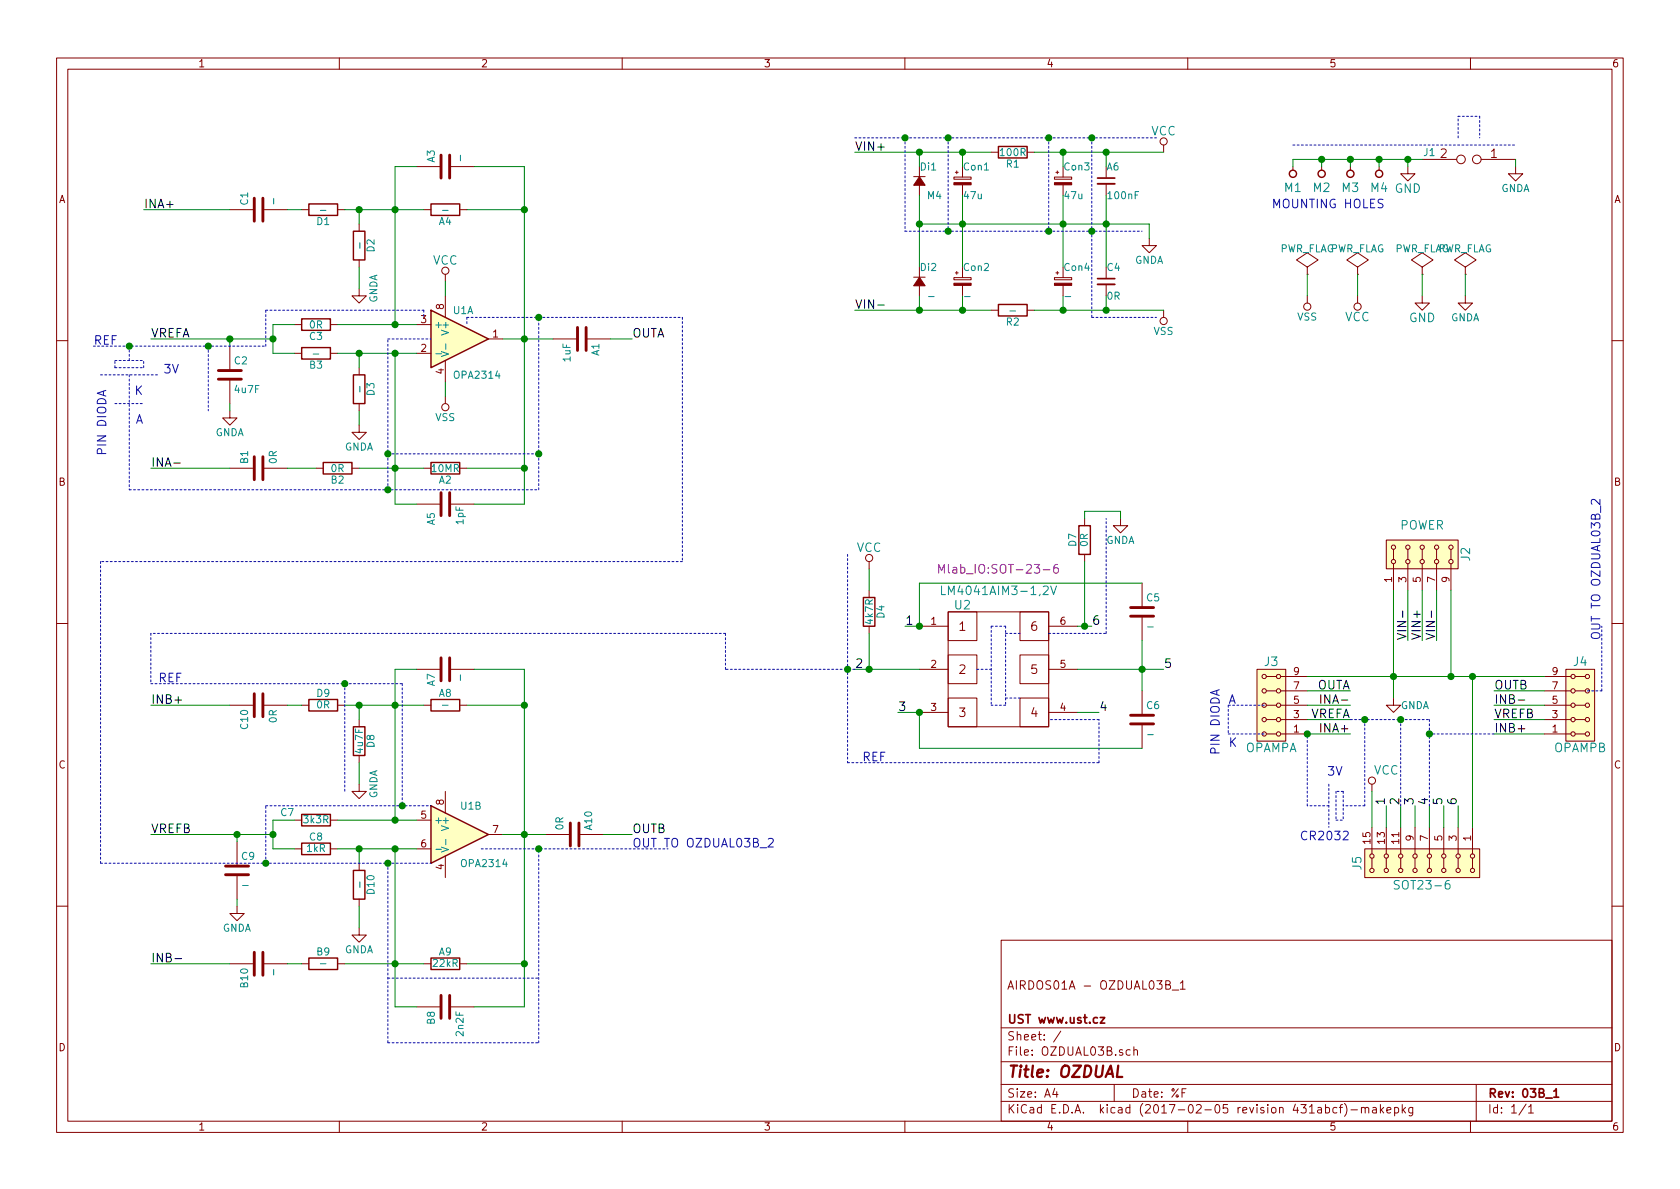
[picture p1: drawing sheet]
EESchema Schematic File Version 2
LIBS:OZDUAL03B-cache
EELAYER 26 0
EELAYER END
$Descr A4 11693 8268
encoding utf-8
Sheet 1 1
Title "OZDUAL"
Date "%F"
Rev "03B_1"
Comp "UST www.ust.cz"
Comment1 ""
Comment2 "AIRDOS01A - OZDUAL03B_1"
Comment3 ""
Comment4 ""
$EndDescr
$Comp
L HOLE M1
U 1 1
P 9000 1200
F 0 "M1" V 8900 1200 60  0000 C CNN
F 1 "HOLE" H 9000 1100 60  0001 C CNN
F 2 "Mlab_Mechanical:MountingHole_3mm" H 9000 1200 60  0001 C CNN
F 3 "" H 9000 1200 60  0000 C CNN
	1    9000 1200
	0    -1   -1   0   
$EndComp
$Comp
L HOLE M2
U 1 1
P 9200 1200
F 0 "M2" V 9100 1200 60  0000 C CNN
F 1 "HOLE" H 9200 1100 60  0001 C CNN
F 2 "Mlab_Mechanical:MountingHole_3mm" H 9200 1200 60  0001 C CNN
F 3 "" H 9200 1200 60  0000 C CNN
	1    9200 1200
	0    -1   -1   0   
$EndComp
$Comp
L HOLE M3
U 1 1
P 9400 1200
F 0 "M3" V 9300 1200 60  0000 C CNN
F 1 "HOLE" H 9400 1100 60  0001 C CNN
F 2 "Mlab_Mechanical:MountingHole_3mm" H 9400 1200 60  0001 C CNN
F 3 "" H 9400 1200 60  0000 C CNN
	1    9400 1200
	0    -1   -1   0   
$EndComp
$Comp
L HOLE M4
U 1 1
P 9600 1200
F 0 "M4" V 9500 1200 60  0000 C CNN
F 1 "HOLE" H 9600 1100 60  0001 C CNN
F 2 "Mlab_Mechanical:MountingHole_3mm" H 9600 1200 60  0001 C CNN
F 3 "" H 9600 1200 60  0000 C CNN
	1    9600 1200
	0    -1   -1   0   
$EndComp
$Comp
L GND #PWR01
U 1 1
P 9800 1150
F 0 "#PWR01" H 9800 900 60  0001 C CNN
F 1 "GND" H 9800 1000 60  0000 C CNN
F 2 "" H 9800 1150 60  0000 C CNN
F 3 "" H 9800 1150 60  0000 C CNN
	1    9800 1150
	1    0    0    -1  
$EndComp
Text Notes 8850 1450 0    60   ~ 0
MOUNTING HOLES
$Comp
L LM358 U1
U 1 1
P 3200 2350
F 0 "U1" H 3150 2550 50  0000 L CNN
F 1 "OPA2314" H 3150 2100 50  0000 L CNN
F 2 "Mlab_IO:SO-8" H 3200 2350 50  0001 C CNN
F 3 "" H 3200 2350 50  0000 C CNN
	1    3200 2350
	1    0    0    -1  
$EndComp
$Comp
L R A2
U 1 1
P 3100 3250
F 0 "A2" V 3180 3250 50  0000 C CNN
F 1 "10MR" V 3100 3250 50  0000 C CNN
F 2 "Mlab_R:SMD-0805-hand-soldering" V 3030 3250 50  0001 C CNN
F 3 "" H 3100 3250 50  0000 C CNN
	1    3100 3250
	0    1    1    0   
$EndComp
$Comp
L R A4
U 1 1
P 3100 1450
F 0 "A4" V 3180 1450 50  0000 C CNN
F 1 "-" V 3100 1450 50  0000 C CNN
F 2 "Mlab_R:SMD-0805-hand-soldering" V 3030 1450 50  0001 C CNN
F 3 "" H 3100 1450 50  0000 C CNN
	1    3100 1450
	0    1    1    0   
$EndComp
$Comp
L C-RESCUE-OZDUAL03A A1
U 1 1
P 4050 2350
F 0 "A1" H 4075 2450 50  0000 L CNN
F 1 "1uF" H 4075 2250 50  0000 L CNN
F 2 "Mlab_R:SMD-0805-hand-soldering" H 4088 2200 50  0001 C CNN
F 3 "" H 4050 2350 50  0000 C CNN
	1    4050 2350
	0    1    1    0   
$EndComp
$Comp
L R D2
U 1 1
P 2500 1700
F 0 "D2" V 2580 1700 50  0000 C CNN
F 1 "-" V 2500 1700 50  0000 C CNN
F 2 "Mlab_R:SMD-0805-hand-soldering" V 2430 1700 50  0001 C CNN
F 3 "" H 2500 1700 50  0000 C CNN
	1    2500 1700
	1    0    0    -1  
$EndComp
$Comp
L R D1
U 1 1
P 2250 1450
F 0 "D1" V 2330 1450 50  0000 C CNN
F 1 "-" V 2250 1450 50  0000 C CNN
F 2 "Mlab_R:SMD-0805-hand-soldering" V 2180 1450 50  0001 C CNN
F 3 "" H 2250 1450 50  0000 C CNN
	1    2250 1450
	0    1    1    0   
$EndComp
$Comp
L R D3
U 1 1
P 2500 2700
F 0 "D3" V 2580 2700 50  0000 C CNN
F 1 "-" V 2500 2700 50  0000 C CNN
F 2 "Mlab_R:SMD-0805-hand-soldering" V 2430 2700 50  0001 C CNN
F 3 "" H 2500 2700 50  0000 C CNN
	1    2500 2700
	1    0    0    -1  
$EndComp
$Comp
L R B2
U 1 1
P 2350 3250
F 0 "B2" V 2430 3250 50  0000 C CNN
F 1 "0R" V 2350 3250 50  0000 C CNN
F 2 "Mlab_R:SMD-0805-hand-soldering" V 2280 3250 50  0001 C CNN
F 3 "" H 2350 3250 50  0000 C CNN
	1    2350 3250
	0    1    1    0   
$EndComp
$Comp
L C-RESCUE-OZDUAL03A A5
U 1 1
P 3100 3500
F 0 "A5" H 2950 3600 50  0000 L CNN
F 1 "1pF" H 2950 3400 50  0000 L CNN
F 2 "Mlab_R:SMD-0805-hand-soldering" H 3138 3350 50  0001 C CNN
F 3 "" H 3100 3500 50  0000 C CNN
	1    3100 3500
	0    -1   -1   0   
$EndComp
$Comp
L C-RESCUE-OZDUAL03A B1
U 1 1
P 1800 3250
F 0 "B1" H 1825 3350 50  0000 L CNN
F 1 "0R" H 1825 3150 50  0000 L CNN
F 2 "Mlab_R:SMD-0805-hand-soldering" H 1838 3100 50  0001 C CNN
F 3 "" H 1800 3250 50  0000 C CNN
	1    1800 3250
	0    -1   -1   0   
$EndComp
Text Label 1050 2350 0    60   ~ 0
VREFA
Text Label 1000 1450 0    60   ~ 0
INA+
Text Label 1050 3250 0    60   ~ 0
INA-
Text Label 4400 2350 0    60   ~ 0
OUTA
$Comp
L VCC #PWR02
U 1 1
P 3100 1950
F 0 "#PWR02" H 3100 1800 60  0001 C CNN
F 1 "VCC" H 3100 2100 60  0000 C CNN
F 2 "" H 3100 1950 60  0000 C CNN
F 3 "" H 3100 1950 60  0000 C CNN
	1    3100 1950
	1    0    0    -1  
$EndComp
$Comp
L C-RESCUE-OZDUAL03A C1
U 1 1
P 1800 1450
F 0 "C1" H 1825 1550 50  0000 L CNN
F 1 "-" H 1825 1350 50  0000 L CNN
F 2 "Mlab_R:SMD-0805-hand-soldering" H 1838 1300 50  0001 C CNN
F 3 "" H 1800 1450 50  0000 C CNN
	1    1800 1450
	0    -1   -1   0   
$EndComp
$Comp
L C-RESCUE-OZDUAL03A A3
U 1 1
P 3100 1150
F 0 "A3" H 3125 1250 50  0000 L CNN
F 1 "-" H 3125 1050 50  0000 L CNN
F 2 "Mlab_R:SMD-0805-hand-soldering" H 3138 1000 50  0001 C CNN
F 3 "" H 3100 1150 50  0000 C CNN
	1    3100 1150
	0    -1   -1   0   
$EndComp
$Comp
L R A8
U 1 1
P 3100 4900
F 0 "A8" V 3180 4900 50  0000 C CNN
F 1 "-" V 3100 4900 50  0000 C CNN
F 2 "Mlab_R:SMD-0805-hand-soldering" V 3030 4900 50  0001 C CNN
F 3 "" H 3100 4900 50  0000 C CNN
	1    3100 4900
	0    1    -1   0   
$EndComp
$Comp
L R A9
U 1 1
P 3100 6700
F 0 "A9" V 3180 6700 50  0000 C CNN
F 1 "22kR" V 3100 6700 50  0000 C CNN
F 2 "Mlab_R:SMD-0805-hand-soldering" V 3030 6700 50  0001 C CNN
F 3 "" H 3100 6700 50  0000 C CNN
	1    3100 6700
	0    1    -1   0   
$EndComp
$Comp
L C-RESCUE-OZDUAL03A A10
U 1 1
P 4000 5800
F 0 "A10" H 4025 5900 50  0000 L CNN
F 1 "0R" H 4025 5700 50  0000 L CNN
F 2 "Mlab_R:SMD-0805-hand-soldering" H 4038 5650 50  0001 C CNN
F 3 "" H 4000 5800 50  0000 C CNN
	1    4000 5800
	0    1    -1   0   
$EndComp
$Comp
L R D10
U 1 1
P 2500 6150
F 0 "D10" V 2580 6150 50  0000 C CNN
F 1 "-" V 2500 6150 50  0000 C CNN
F 2 "Mlab_R:SMD-0805-hand-soldering" V 2430 6150 50  0001 C CNN
F 3 "" H 2500 6150 50  0000 C CNN
	1    2500 6150
	1    0    0    1   
$EndComp
$Comp
L R B9
U 1 1
P 2250 6700
F 0 "B9" V 2330 6700 50  0000 C CNN
F 1 "-" V 2250 6700 50  0000 C CNN
F 2 "Mlab_R:SMD-0805-hand-soldering" V 2180 6700 50  0001 C CNN
F 3 "" H 2250 6700 50  0000 C CNN
	1    2250 6700
	0    1    -1   0   
$EndComp
$Comp
L R D8
U 1 1
P 2500 5150
F 0 "D8" V 2580 5150 50  0000 C CNN
F 1 "4u7F" V 2500 5150 50  0000 C CNN
F 2 "Mlab_R:SMD-0805-hand-soldering" V 2430 5150 50  0001 C CNN
F 3 "" H 2500 5150 50  0000 C CNN
	1    2500 5150
	1    0    0    1   
$EndComp
$Comp
L R D9
U 1 1
P 2250 4900
F 0 "D9" V 2330 4900 50  0000 C CNN
F 1 "0R" V 2250 4900 50  0000 C CNN
F 2 "Mlab_R:SMD-0805-hand-soldering" V 2180 4900 50  0001 C CNN
F 3 "" H 2250 4900 50  0000 C CNN
	1    2250 4900
	0    1    -1   0   
$EndComp
$Comp
L C-RESCUE-OZDUAL03A A7
U 1 1
P 3100 4650
F 0 "A7" H 3125 4750 50  0000 L CNN
F 1 "-" H 3125 4550 50  0000 L CNN
F 2 "Mlab_R:SMD-0805-hand-soldering" H 3138 4500 50  0001 C CNN
F 3 "" H 3100 4650 50  0000 C CNN
	1    3100 4650
	0    -1   1    0   
$EndComp
$Comp
L C-RESCUE-OZDUAL03A C10
U 1 1
P 1800 4900
F 0 "C10" H 1825 5000 50  0000 L CNN
F 1 "0R" H 1825 4800 50  0000 L CNN
F 2 "Mlab_R:SMD-0805-hand-soldering" H 1838 4750 50  0001 C CNN
F 3 "" H 1800 4900 50  0000 C CNN
	1    1800 4900
	0    -1   1    0   
$EndComp
Text Label 1050 5800 0    60   ~ 0
VREFB
Text Label 1050 6700 0    60   ~ 0
INB-
Text Label 1050 4900 0    60   ~ 0
INB+
Text Label 4400 5800 0    60   ~ 0
OUTB
$Comp
L C-RESCUE-OZDUAL03A B10
U 1 1
P 1800 6700
F 0 "B10" H 1825 6800 50  0000 L CNN
F 1 "-" H 1825 6600 50  0000 L CNN
F 2 "Mlab_R:SMD-0805-hand-soldering" H 1838 6550 50  0001 C CNN
F 3 "" H 1800 6700 50  0000 C CNN
	1    1800 6700
	0    -1   1    0   
$EndComp
$Comp
L C-RESCUE-OZDUAL03A B8
U 1 1
P 3100 7000
F 0 "B8" H 3125 7100 50  0000 L CNN
F 1 "2n2F" H 3125 6900 50  0000 L CNN
F 2 "Mlab_R:SMD-0805-hand-soldering" H 3138 6850 50  0001 C CNN
F 3 "" H 3100 7000 50  0000 C CNN
	1    3100 7000
	0    -1   1    0   
$EndComp
$Comp
L LM358 U1
U 2 1
P 3200 5800
F 0 "U1" H 3200 6000 50  0000 L CNN
F 1 "OPA2314" H 3200 5600 50  0000 L CNN
F 2 "Mlab_IO:SO-8" H 3200 5800 50  0001 C CNN
F 3 "" H 3200 5800 50  0000 C CNN
	2    3200 5800
	1    0    0    -1  
$EndComp
$Comp
L R C8
U 1 1
P 2200 5900
F 0 "C8" V 2280 5900 50  0000 C CNN
F 1 "1kR" V 2200 5900 50  0000 C CNN
F 2 "Mlab_R:SMD-0805-hand-soldering" V 2130 5900 50  0001 C CNN
F 3 "" H 2200 5900 50  0000 C CNN
	1    2200 5900
	0    1    -1   0   
$EndComp
$Comp
L R C7
U 1 1
P 2200 5700
F 0 "C7" V 2250 5500 50  0000 C CNN
F 1 "3k3R" V 2200 5700 50  0000 C CNN
F 2 "Mlab_R:SMD-0805-hand-soldering" V 2130 5700 50  0001 C CNN
F 3 "" H 2200 5700 50  0000 C CNN
	1    2200 5700
	0    1    -1   0   
$EndComp
$Comp
L R C3
U 1 1
P 2200 2250
F 0 "C3" V 2280 2250 50  0000 C CNN
F 1 "0R" V 2200 2250 50  0000 C CNN
F 2 "Mlab_R:SMD-0805-hand-soldering" V 2130 2250 50  0001 C CNN
F 3 "" H 2200 2250 50  0000 C CNN
	1    2200 2250
	0    1    1    0   
$EndComp
$Comp
L R B3
U 1 1
P 2200 2450
F 0 "B3" V 2280 2450 50  0000 C CNN
F 1 "-" V 2200 2450 50  0000 C CNN
F 2 "Mlab_R:SMD-0805-hand-soldering" V 2130 2450 50  0001 C CNN
F 3 "" H 2200 2450 50  0000 C CNN
	1    2200 2450
	0    1    1    0   
$EndComp
$Comp
L D_Small Di1
U 1 1
P 6400 1250
F 0 "Di1" V 6300 1250 50  0000 R CNN
F 1 "M4" V 6500 1200 50  0000 R CNN
F 2 "Mlab_D:Diode-SMA_Standard" V 6400 1250 60  0001 C CNN
F 3 "" V 6400 1250 60  0000 C CNN
	1    6400 1250
	0    -1   1    0   
$EndComp
$Comp
L CP_Small Con1
U 1 1
P 6700 1250
F 0 "Con1" H 6700 1350 50  0000 L CNN
F 1 "47u" H 6700 1150 50  0000 L CNN
F 2 "sot23-6:TantalC_SizeC_Reflow" H 6700 1250 60  0001 C CNN
F 3 "" H 6700 1250 60  0000 C CNN
	1    6700 1250
	1    0    0    -1  
$EndComp
$Comp
L R R1
U 1 1
P 7050 1050
F 0 "R1" V 7130 1050 50  0000 C CNN
F 1 "100R" V 7050 1050 50  0000 C CNN
F 2 "Mlab_R:SMD-0805-hand-soldering" V 6980 1050 50  0001 C CNN
F 3 "" H 7050 1050 50  0000 C CNN
	1    7050 1050
	0    1    1    0   
$EndComp
$Comp
L CP_Small Con3
U 1 1
P 7400 1250
F 0 "Con3" H 7400 1350 50  0000 L CNN
F 1 "47u" H 7400 1150 50  0000 L CNN
F 2 "sot23-6:TantalC_SizeC_Reflow" H 7400 1250 60  0001 C CNN
F 3 "" H 7400 1250 60  0000 C CNN
	1    7400 1250
	1    0    0    -1  
$EndComp
$Comp
L C_Small A6
U 1 1
P 7700 1250
F 0 "A6" H 7700 1350 50  0000 L CNN
F 1 "100nF" H 7700 1150 50  0000 L CNN
F 2 "Mlab_R:SMD-0805-hand-soldering" H 7700 1250 60  0001 C CNN
F 3 "" H 7700 1250 60  0000 C CNN
	1    7700 1250
	1    0    0    -1  
$EndComp
$Comp
L D_Small Di2
U 1 1
P 6400 1950
F 0 "Di2" V 6300 1950 50  0000 R CNN
F 1 "-" V 6500 1900 50  0000 R CNN
F 2 "Mlab_D:Diode-SMA_Standard" V 6400 1950 60  0001 C CNN
F 3 "" V 6400 1950 60  0000 C CNN
	1    6400 1950
	0    -1   1    0   
$EndComp
$Comp
L CP_Small Con2
U 1 1
P 6700 1950
F 0 "Con2" H 6700 2050 50  0000 L CNN
F 1 "-" H 6700 1850 50  0000 L CNN
F 2 "sot23-6:TantalC_SizeC_Reflow" H 6700 1950 60  0001 C CNN
F 3 "" H 6700 1950 60  0000 C CNN
	1    6700 1950
	1    0    0    -1  
$EndComp
$Comp
L R R2
U 1 1
P 7050 2150
F 0 "R2" V 7130 2150 50  0000 C CNN
F 1 "-" V 7050 2150 50  0000 C CNN
F 2 "Mlab_R:SMD-0805-hand-soldering" V 6980 2150 50  0001 C CNN
F 3 "" H 7050 2150 50  0000 C CNN
	1    7050 2150
	0    1    1    0   
$EndComp
$Comp
L CP_Small Con4
U 1 1
P 7400 1950
F 0 "Con4" H 7400 2050 50  0000 L CNN
F 1 "-" H 7400 1850 50  0000 L CNN
F 2 "sot23-6:TantalC_SizeC_Reflow" H 7400 1950 60  0001 C CNN
F 3 "" H 7400 1950 60  0000 C CNN
	1    7400 1950
	1    0    0    -1  
$EndComp
$Comp
L C_Small C4
U 1 1
P 7700 1950
F 0 "C4" H 7700 2050 50  0000 L CNN
F 1 "0R" H 7700 1850 50  0000 L CNN
F 2 "Mlab_R:SMD-0805-hand-soldering" H 7700 1950 60  0001 C CNN
F 3 "" H 7700 1950 60  0000 C CNN
	1    7700 1950
	1    0    0    -1  
$EndComp
Text Label 5950 1050 0    60   ~ 0
VIN+
Text Label 5950 2150 0    60   ~ 0
VIN-
$Comp
L GNDA #PWR03
U 1 1
P 8000 1650
F 0 "#PWR03" H 8000 1400 50  0001 C CNN
F 1 "GNDA" H 8000 1500 50  0000 C CNN
F 2 "" H 8000 1650 50  0000 C CNN
F 3 "" H 8000 1650 50  0000 C CNN
	1    8000 1650
	1    0    0    -1  
$EndComp
$Comp
L GNDA #PWR04
U 1 1
P 2500 2000
F 0 "#PWR04" H 2500 1750 50  0001 C CNN
F 1 "GNDA" V 2600 2000 50  0000 C CNN
F 2 "" H 2500 2000 50  0000 C CNN
F 3 "" H 2500 2000 50  0000 C CNN
	1    2500 2000
	1    0    0    -1  
$EndComp
$Comp
L GNDA #PWR05
U 1 1
P 2500 2950
F 0 "#PWR05" H 2500 2700 50  0001 C CNN
F 1 "GNDA" H 2500 2800 50  0000 C CNN
F 2 "" H 2500 2950 50  0000 C CNN
F 3 "" H 2500 2950 50  0000 C CNN
	1    2500 2950
	1    0    0    -1  
$EndComp
$Comp
L GNDA #PWR06
U 1 1
P 2500 5450
F 0 "#PWR06" H 2500 5200 50  0001 C CNN
F 1 "GNDA" V 2600 5450 50  0000 C CNN
F 2 "" H 2500 5450 50  0000 C CNN
F 3 "" H 2500 5450 50  0000 C CNN
	1    2500 5450
	1    0    0    -1  
$EndComp
$Comp
L GNDA #PWR07
U 1 1
P 2500 6450
F 0 "#PWR07" H 2500 6200 50  0001 C CNN
F 1 "GNDA" H 2500 6300 50  0000 C CNN
F 2 "" H 2500 6450 50  0000 C CNN
F 3 "" H 2500 6450 50  0000 C CNN
	1    2500 6450
	1    0    0    -1  
$EndComp
$Comp
L GNDA #PWR08
U 1 1
P 10550 1150
F 0 "#PWR08" H 10550 900 50  0001 C CNN
F 1 "GNDA" H 10550 1000 50  0000 C CNN
F 2 "" H 10550 1150 50  0000 C CNN
F 3 "" H 10550 1150 50  0000 C CNN
	1    10550 1150
	1    0    0    -1  
$EndComp
$Comp
L JUMP2_2x1 J1
U 1 1
P 10250 1100
F 0 "J1" H 9950 1150 50  0000 C CNN
F 1 "JUMP2_2x1" H 10450 1000 40  0001 C CNN
F 2 "Mlab_Pin_Headers:Straight_2x01" H 10250 1100 60  0001 C CNN
F 3 "" H 10250 1100 60  0000 C CNN
	1    10250 1100
	1    0    0    -1  
$EndComp
$Comp
L HEADER_2x05_PARALLEL J2
U 1 1
P 9900 3850
F 0 "J2" H 9900 3550 60  0000 C CNN
F 1 "POWER" V 10100 3850 60  0000 C CNN
F 2 "Mlab_Pin_Headers:Straight_2x05" H 9900 4050 60  0001 C CNN
F 3 "" H 9900 4050 60  0000 C CNN
	1    9900 3850
	0    -1   -1   0   
$EndComp
Text Label 9800 4450 1    60   ~ 0
VIN-
Text Label 10000 4450 1    60   ~ 0
VIN-
Text Label 9900 4450 1    60   ~ 0
VIN+
$Comp
L VSS #PWR09
U 1 1
P 8100 2150
F 0 "#PWR09" H 8100 2000 50  0001 C CNN
F 1 "VSS" H 8100 2300 50  0000 C CNN
F 2 "" H 8100 2150 50  0000 C CNN
F 3 "" H 8100 2150 50  0000 C CNN
	1    8100 2150
	-1   0    0    1   
$EndComp
$Comp
L VCC #PWR010
U 1 1
P 8100 1050
F 0 "#PWR010" H 8100 900 60  0001 C CNN
F 1 "VCC" H 8100 1200 60  0000 C CNN
F 2 "" H 8100 1050 60  0000 C CNN
F 3 "" H 8100 1050 60  0000 C CNN
	1    8100 1050
	1    0    0    -1  
$EndComp
$Comp
L VSS #PWR011
U 1 1
P 3100 2750
F 0 "#PWR011" H 3100 2600 50  0001 C CNN
F 1 "VSS" H 3100 2900 50  0000 C CNN
F 2 "" H 3100 2750 50  0000 C CNN
F 3 "" H 3100 2750 50  0000 C CNN
	1    3100 2750
	-1   0    0    1   
$EndComp
$Comp
L HEADER_2x05_PARALLEL J3
U 1 1
P 8850 4900
F 0 "J3" H 8850 4600 60  0000 C CNN
F 1 "OPAMPA" H 8850 5200 60  0000 C CNN
F 2 "Mlab_Pin_Headers:Straight_2x05" H 8850 5100 60  0001 C CNN
F 3 "" H 8850 5100 60  0000 C CNN
	1    8850 4900
	-1   0    0    1   
$EndComp
$Comp
L HEADER_2x05_PARALLEL J4
U 1 1
P 11000 4900
F 0 "J4" H 11000 4600 60  0000 C CNN
F 1 "OPAMPB" H 11000 5200 60  0000 C CNN
F 2 "Mlab_Pin_Headers:Straight_2x05" H 11000 5100 60  0001 C CNN
F 3 "" H 11000 5100 60  0000 C CNN
	1    11000 4900
	1    0    0    1   
$EndComp
Text Label 9400 4800 2    60   ~ 0
OUTA
Text Label 9400 4900 2    60   ~ 0
INA-
Text Label 9400 5000 2    60   ~ 0
VREFA
Text Label 9400 5100 2    60   ~ 0
INA+
Text Label 10400 5100 0    60   ~ 0
INB+
Text Label 10400 5000 0    60   ~ 0
VREFB
Text Label 10400 4900 0    60   ~ 0
INB-
Text Label 10400 4800 0    60   ~ 0
OUTB
$Comp
L PWR_FLAG #FLG012
U 1 1
P 9450 1900
F 0 "#FLG012" H 9450 1995 50  0001 C CNN
F 1 "PWR_FLAG" H 9450 2080 50  0000 C CNN
F 2 "" H 9450 1900 50  0000 C CNN
F 3 "" H 9450 1900 50  0000 C CNN
	1    9450 1900
	1    0    0    -1  
$EndComp
$Comp
L PWR_FLAG #FLG013
U 1 1
P 9100 1900
F 0 "#FLG013" H 9100 1995 50  0001 C CNN
F 1 "PWR_FLAG" H 9100 2080 50  0000 C CNN
F 2 "" H 9100 1900 50  0000 C CNN
F 3 "" H 9100 1900 50  0000 C CNN
	1    9100 1900
	1    0    0    -1  
$EndComp
$Comp
L PWR_FLAG #FLG014
U 1 1
P 10200 1900
F 0 "#FLG014" H 10200 1995 50  0001 C CNN
F 1 "PWR_FLAG" H 10200 2080 50  0000 C CNN
F 2 "" H 10200 1900 50  0000 C CNN
F 3 "" H 10200 1900 50  0000 C CNN
	1    10200 1900
	1    0    0    -1  
$EndComp
$Comp
L PWR_FLAG #FLG015
U 1 1
P 9900 1900
F 0 "#FLG015" H 9900 1995 50  0001 C CNN
F 1 "PWR_FLAG" H 9900 2080 50  0000 C CNN
F 2 "" H 9900 1900 50  0000 C CNN
F 3 "" H 9900 1900 50  0000 C CNN
	1    9900 1900
	1    0    0    -1  
$EndComp
$Comp
L VCC #PWR016
U 1 1
P 9450 2050
F 0 "#PWR016" H 9450 1900 60  0001 C CNN
F 1 "VCC" H 9450 2200 60  0000 C CNN
F 2 "" H 9450 2050 60  0000 C CNN
F 3 "" H 9450 2050 60  0000 C CNN
	1    9450 2050
	-1   0    0    1   
$EndComp
$Comp
L VSS #PWR017
U 1 1
P 9100 2050
F 0 "#PWR017" H 9100 1900 50  0001 C CNN
F 1 "VSS" H 9100 2200 50  0000 C CNN
F 2 "" H 9100 2050 50  0000 C CNN
F 3 "" H 9100 2050 50  0000 C CNN
	1    9100 2050
	-1   0    0    1   
$EndComp
$Comp
L GND #PWR018
U 1 1
P 9900 2050
F 0 "#PWR018" H 9900 1800 60  0001 C CNN
F 1 "GND" H 9900 1900 60  0000 C CNN
F 2 "" H 9900 2050 60  0000 C CNN
F 3 "" H 9900 2050 60  0000 C CNN
	1    9900 2050
	1    0    0    -1  
$EndComp
$Comp
L GNDA #PWR019
U 1 1
P 10200 2050
F 0 "#PWR019" H 10200 1800 50  0001 C CNN
F 1 "GNDA" H 10200 1900 50  0000 C CNN
F 2 "" H 10200 2050 50  0000 C CNN
F 3 "" H 10200 2050 50  0000 C CNN
	1    10200 2050
	1    0    0    -1  
$EndComp
$Comp
L GNDA #PWR020
U 1 1
P 9700 4850
F 0 "#PWR020" H 9700 4600 50  0001 C CNN
F 1 "GNDA" H 9850 4800 50  0000 C CNN
F 2 "" H 9700 4850 50  0000 C CNN
F 3 "" H 9700 4850 50  0000 C CNN
	1    9700 4850
	1    0    0    -1  
$EndComp
$Comp
L C-RESCUE-OZDUAL03A C9
U 1 1
P 1650 6050
F 0 "C9" H 1675 6150 50  0000 L CNN
F 1 "-" H 1675 5950 50  0000 L CNN
F 2 "Mlab_R:SMD-0805-hand-soldering" H 1688 5900 50  0001 C CNN
F 3 "" H 1650 6050 50  0000 C CNN
	1    1650 6050
	1    0    0    -1  
$EndComp
$Comp
L C-RESCUE-OZDUAL03A C2
U 1 1
P 1600 2600
F 0 "C2" H 1625 2700 50  0000 L CNN
F 1 "4u7F" H 1625 2500 50  0000 L CNN
F 2 "Mlab_R:SMD-0805-hand-soldering" H 1638 2450 50  0001 C CNN
F 3 "" H 1600 2600 50  0000 C CNN
	1    1600 2600
	1    0    0    -1  
$EndComp
$Comp
L GNDA #PWR021
U 1 1
P 1600 2850
F 0 "#PWR021" H 1600 2600 50  0001 C CNN
F 1 "GNDA" H 1600 2700 50  0000 C CNN
F 2 "" H 1600 2850 50  0000 C CNN
F 3 "" H 1600 2850 50  0000 C CNN
	1    1600 2850
	1    0    0    -1  
$EndComp
$Comp
L GNDA #PWR022
U 1 1
P 1650 6300
F 0 "#PWR022" H 1650 6050 50  0001 C CNN
F 1 "GNDA" H 1650 6150 50  0000 C CNN
F 2 "" H 1650 6300 50  0000 C CNN
F 3 "" H 1650 6300 50  0000 C CNN
	1    1650 6300
	1    0    0    -1  
$EndComp
$Comp
L HEADER_2x08_PARALLEL J5
U 1 1
P 9900 6000
F 0 "J5" H 9900 5550 60  0000 C CNN
F 1 "SOT23-6" V 10050 6000 60  0000 C CNN
F 2 "Mlab_Pin_Headers:Straight_2x08" H 9900 6350 60  0001 C CNN
F 3 "" H 9900 6350 60  0000 C CNN
	1    9900 6000
	0    1    1    0   
$EndComp
$Comp
L VCC #PWR023
U 1 1
P 9550 5500
F 0 "#PWR023" H 9550 5350 60  0001 C CNN
F 1 "VCC" H 9650 5650 60  0000 C CNN
F 2 "" H 9550 5500 60  0000 C CNN
F 3 "" H 9550 5500 60  0000 C CNN
	1    9550 5500
	1    0    0    -1  
$EndComp
Text Label 9650 5600 1    60   ~ 0
1
Text Label 9750 5600 1    60   ~ 0
2
Text Label 9850 5600 1    60   ~ 0
3
Text Label 9950 5600 1    60   ~ 0
4
Text Label 10050 5600 1    60   ~ 0
5
Text Label 10150 5600 1    60   ~ 0
6
$Comp
L C-RESCUE-OZDUAL03A C5
U 1 1
P 7950 4250
F 0 "C5" H 7975 4350 50  0000 L CNN
F 1 "-" H 7975 4150 50  0000 L CNN
F 2 "Mlab_R:SMD-0805-hand-soldering" H 7988 4100 50  0001 C CNN
F 3 "" H 7950 4250 50  0000 C CNN
	1    7950 4250
	1    0    0    -1  
$EndComp
$Comp
L C-RESCUE-OZDUAL03A C6
U 1 1
P 7950 5000
F 0 "C6" H 7975 5100 50  0000 L CNN
F 1 "-" H 7975 4900 50  0000 L CNN
F 2 "Mlab_R:SMD-0805-hand-soldering" H 7988 4850 50  0001 C CNN
F 3 "" H 7950 5000 50  0000 C CNN
	1    7950 5000
	1    0    0    -1  
$EndComp
$Comp
L VCC #PWR024
U 1 1
P 6050 3950
F 0 "#PWR024" H 6050 3800 60  0001 C CNN
F 1 "VCC" H 6050 4100 60  0000 C CNN
F 2 "" H 6050 3950 60  0000 C CNN
F 3 "" H 6050 3950 60  0000 C CNN
	1    6050 3950
	1    0    0    -1  
$EndComp
$Comp
L R D4
U 1 1
P 6050 4250
F 0 "D4" V 6130 4250 50  0000 C CNN
F 1 "4k7R" V 6050 4250 50  0000 C CNN
F 2 "Mlab_R:SMD-0805-hand-soldering" V 5980 4250 50  0001 C CNN
F 3 "" H 6050 4250 50  0000 C CNN
	1    6050 4250
	1    0    0    -1  
$EndComp
$Comp
L GNDA #PWR025
U 1 1
P 7800 3600
F 0 "#PWR025" H 7800 3350 50  0001 C CNN
F 1 "GNDA" H 7800 3450 50  0000 C CNN
F 2 "" H 7800 3600 50  0000 C CNN
F 3 "" H 7800 3600 50  0000 C CNN
	1    7800 3600
	1    0    0    -1  
$EndComp
$Comp
L R D7
U 1 1
P 7550 3750
F 0 "D7" V 7630 3750 50  0000 C CNN
F 1 "0R" V 7550 3750 50  0000 C CNN
F 2 "Mlab_R:SMD-0805-hand-soldering" V 7480 3750 50  0001 C CNN
F 3 "" H 7550 3750 50  0000 C CNN
	1    7550 3750
	-1   0    0    1   
$EndComp
Text Label 7650 4950 0    60   ~ 0
4
Text Label 7600 4350 0    60   ~ 0
6
Text Label 8100 4650 0    60   ~ 0
5
Text Label 6250 4950 0    60   ~ 0
3
Text Label 5950 4650 0    60   ~ 0
2
Text Label 6300 4350 0    60   ~ 0
1
$Comp
L sot23-6 U2
U 1 1
P 6950 4650
F 0 "U2" H 6700 5100 60  0000 C CNN
F 1 "LM4041AIM3-1,2V" H 6950 5200 60  0000 C CNN
F 2 "Mlab_IO:SOT-23-6" H 6950 5350 60  0000 C CNN
F 3 "" H 6950 4700 60  0000 C CNN
	1    6950 4650
	1    0    0    -1  
$EndComp
Wire Wire Line
	9000 1100 9900 1100
Wire Wire Line
	9800 1100 9800 1150
Wire Wire Line
	9000 1100 9000 1150
Wire Wire Line
	9200 1150 9200 1100
Connection ~ 9200 1100
Wire Wire Line
	9400 1150 9400 1100
Connection ~ 9400 1100
Wire Wire Line
	9600 1150 9600 1100
Connection ~ 9600 1100
Wire Wire Line
	3500 2350 3850 2350
Connection ~ 3650 2350
Wire Wire Line
	2750 2450 2750 3500
Wire Wire Line
	2350 2450 2900 2450
Wire Wire Line
	2350 2250 2900 2250
Wire Wire Line
	2400 1450 2950 1450
Wire Wire Line
	3650 1450 3250 1450
Wire Wire Line
	2500 1550 2500 1450
Connection ~ 2750 1450
Wire Wire Line
	2500 2000 2500 1850
Connection ~ 2750 2250
Connection ~ 2750 2450
Wire Wire Line
	1900 2250 1900 2450
Connection ~ 2500 1450
Wire Wire Line
	2500 2950 2500 2850
Wire Wire Line
	2500 2550 2500 2450
Connection ~ 2500 2450
Wire Wire Line
	3650 3250 3250 3250
Connection ~ 2750 3250
Wire Wire Line
	4400 2350 4250 2350
Wire Wire Line
	2750 3500 2900 3500
Wire Wire Line
	3650 3500 3300 3500
Connection ~ 3650 3250
Wire Wire Line
	1050 2350 1900 2350
Connection ~ 1900 2350
Wire Wire Line
	2050 2250 1900 2250
Wire Wire Line
	1900 2450 2050 2450
Wire Wire Line
	2750 1150 2750 2250
Wire Wire Line
	3650 1150 3650 3500
Wire Wire Line
	2500 3250 2950 3250
Wire Wire Line
	2000 3250 2200 3250
Wire Wire Line
	3100 2750 3100 2650
Wire Wire Line
	3100 2050 3100 1950
Wire Wire Line
	1600 1450 1000 1450
Wire Wire Line
	2000 1450 2100 1450
Wire Wire Line
	2900 1150 2750 1150
Wire Wire Line
	3300 1150 3650 1150
Connection ~ 3650 1450
Wire Wire Line
	3500 5800 3800 5800
Connection ~ 3650 5800
Wire Wire Line
	2750 4650 2750 5700
Wire Wire Line
	2350 5700 2900 5700
Wire Wire Line
	2350 5900 2900 5900
Wire Wire Line
	2400 6700 2950 6700
Wire Wire Line
	3650 6700 3250 6700
Connection ~ 2750 6700
Connection ~ 2750 5900
Connection ~ 2750 5700
Wire Wire Line
	1900 5700 1900 5900
Wire Wire Line
	3650 4900 3250 4900
Connection ~ 2750 4900
Wire Wire Line
	4400 5800 4200 5800
Wire Wire Line
	2750 4650 2900 4650
Wire Wire Line
	3650 4650 3300 4650
Connection ~ 3650 4900
Wire Wire Line
	1050 4900 1600 4900
Wire Wire Line
	1050 5800 1900 5800
Connection ~ 1900 5800
Wire Wire Line
	1900 5900 2050 5900
Wire Wire Line
	1900 5700 2050 5700
Wire Wire Line
	2750 5900 2750 7000
Wire Wire Line
	3650 4650 3650 7000
Wire Wire Line
	2400 4900 2950 4900
Wire Wire Line
	2000 4900 2100 4900
Wire Wire Line
	2000 6700 2100 6700
Wire Wire Line
	2750 7000 2900 7000
Connection ~ 3650 6700
Wire Wire Line
	1050 6700 1600 6700
Wire Wire Line
	1050 3250 1600 3250
Wire Wire Line
	3650 7000 3300 7000
Wire Wire Line
	5950 1050 6900 1050
Wire Wire Line
	6400 1150 6400 1050
Connection ~ 6400 1050
Wire Wire Line
	6700 1150 6700 1050
Connection ~ 6700 1050
Wire Wire Line
	6400 1350 6400 1850
Wire Wire Line
	6700 1350 6700 1850
Wire Wire Line
	7200 1050 8100 1050
Wire Wire Line
	7400 1150 7400 1050
Connection ~ 7400 1050
Wire Wire Line
	7700 1150 7700 1050
Connection ~ 7700 1050
Wire Wire Line
	7400 1350 7400 1850
Wire Wire Line
	7700 1350 7700 1850
Connection ~ 6700 1550
Connection ~ 6400 1550
Connection ~ 7400 1550
Connection ~ 7700 1550
Wire Wire Line
	6400 2050 6400 2150
Wire Wire Line
	5950 2150 6900 2150
Wire Wire Line
	6700 2050 6700 2150
Connection ~ 6700 2150
Connection ~ 6400 2150
Wire Wire Line
	7200 2150 8100 2150
Wire Wire Line
	7400 2150 7400 2050
Wire Wire Line
	7700 2150 7700 2050
Connection ~ 7400 2150
Connection ~ 7700 2150
Wire Wire Line
	6400 1550 8000 1550
Wire Wire Line
	8000 1550 8000 1650
Wire Wire Line
	2500 5000 2500 4900
Connection ~ 2500 4900
Wire Wire Line
	2500 6000 2500 5900
Connection ~ 2500 5900
Wire Wire Line
	2500 6450 2500 6300
Wire Wire Line
	2500 5450 2500 5300
Connection ~ 9800 1100
Wire Wire Line
	10550 1100 10550 1150
Wire Wire Line
	9700 4100 9700 4850
Wire Wire Line
	9800 4100 9800 4450
Wire Wire Line
	9900 4100 9900 4450
Wire Wire Line
	10000 4100 10000 4450
Wire Wire Line
	9100 4700 10750 4700
Wire Wire Line
	10750 4800 10400 4800
Wire Wire Line
	10750 4900 10400 4900
Wire Wire Line
	10750 5000 10400 5000
Wire Wire Line
	10750 5100 10400 5100
Wire Wire Line
	9100 4800 9400 4800
Wire Wire Line
	9100 4900 9400 4900
Wire Wire Line
	9100 5000 9400 5000
Wire Wire Line
	9100 5100 9400 5100
Wire Wire Line
	9900 2050 9900 1900
Wire Wire Line
	10200 1900 10200 2050
Wire Wire Line
	9100 2050 9100 1900
Wire Wire Line
	9450 2050 9450 1900
Connection ~ 10100 4700
Connection ~ 9700 4700
Wire Wire Line
	1650 6300 1650 6250
Wire Wire Line
	1650 5850 1650 5800
Connection ~ 1650 5800
Wire Wire Line
	1600 2850 1600 2800
Wire Wire Line
	1600 2400 1600 2350
Connection ~ 1600 2350
Wire Wire Line
	10100 4100 10100 4700
Wire Wire Line
	10250 5750 10250 4700
Connection ~ 10250 4700
Wire Wire Line
	9550 5500 9550 5750
Wire Wire Line
	9650 5750 9650 5600
Wire Wire Line
	9750 5750 9750 5600
Wire Wire Line
	9850 5750 9850 5600
Wire Wire Line
	9950 5750 9950 5600
Wire Wire Line
	10050 5750 10050 5600
Wire Wire Line
	10150 5750 10150 5600
Wire Wire Line
	7500 4650 8100 4650
Wire Wire Line
	7950 4450 7950 4800
Connection ~ 7950 4650
Wire Wire Line
	7950 4050 6400 4050
Wire Wire Line
	6400 4050 6400 4350
Wire Wire Line
	7950 5200 6400 5200
Wire Wire Line
	6400 5200 6400 4950
Wire Wire Line
	7500 4950 7650 4950
Wire Wire Line
	6050 4400 6050 4650
Wire Wire Line
	5950 4650 6400 4650
Wire Wire Line
	6050 4100 6050 3950
Connection ~ 6050 4650
Wire Wire Line
	7500 4350 7600 4350
Wire Wire Line
	6400 4950 6250 4950
Wire Wire Line
	6400 4350 6300 4350
Connection ~ 6400 4350
Connection ~ 6400 4950
Wire Wire Line
	7550 3900 7550 4350
Connection ~ 7550 4350
Wire Wire Line
	7550 3600 7550 3550
Wire Wire Line
	7550 3550 7800 3550
Wire Wire Line
	7800 3550 7800 3600
Wire Notes Line
	650  2400 1850 2400
Wire Notes Line
	1850 2400 1850 2150
Wire Notes Line
	1850 2150 2950 2150
Wire Notes Line
	2950 2150 2950 2200
Wire Notes Line
	900  3400 3750 3400
Wire Notes Line
	3750 3400 3750 2200
Wire Notes Line
	3250 2200 4750 2200
Wire Notes Line
	3250 2200 3250 2250
Wire Notes Line
	2700 3400 2700 2350
Wire Notes Line
	2700 2350 3000 2350
Wire Notes Line
	2700 3150 3750 3150
Wire Notes Line
	4750 2200 4750 3900
Wire Notes Line
	4750 3900 700  3900
Wire Notes Line
	700  3900 700  6000
Wire Notes Line
	700  6000 3000 6000
Wire Notes Line
	1850 6000 1850 5600
Wire Notes Line
	1850 5600 3000 5600
Wire Notes Line
	2700 6000 2700 7250
Wire Notes Line
	2700 7250 3750 7250
Wire Notes Line
	3750 7250 3750 5900
Wire Notes Line
	3350 5900 4650 5900
Wire Notes Line
	2700 6800 3750 6800
Wire Notes Line
	1050 4750 2800 4750
Wire Notes Line
	2800 4750 2800 5600
Wire Notes Line
	2400 4750 2400 5500
Wire Notes Line
	5950 4650 5050 4650
Wire Notes Line
	5050 4650 5050 4400
Wire Notes Line
	5050 4400 1050 4400
Wire Notes Line
	1050 4400 1050 4750
Text Notes 1100 4750 0    60   ~ 0
REF
Text Notes 650  2400 0    60   ~ 0
REF
Text Notes 4400 5900 0    60   ~ 0
OUT TO OZDUAL03B_2
Wire Notes Line
	5900 3850 5900 5300
Wire Notes Line
	5900 5300 7650 5300
Wire Notes Line
	7650 5300 7650 5000
Wire Notes Line
	7650 5000 7300 5000
Text Notes 6000 5300 0    60   ~ 0
REF
Wire Notes Line
	7300 4400 7700 4400
Wire Notes Line
	7700 4400 7700 3600
Wire Notes Line
	6800 4650 6900 4650
Wire Notes Line
	6900 4350 6900 4900
Wire Notes Line
	6900 4350 7000 4350
Wire Notes Line
	7000 4350 7000 4900
Wire Notes Line
	7000 4900 6900 4900
Wire Notes Line
	7000 4400 7100 4400
Wire Notes Line
	7000 4850 7100 4850
Wire Notes Line
	5950 950  8050 950 
Wire Notes Line
	6300 950  6300 1600
Wire Notes Line
	6300 1600 7950 1600
Wire Notes Line
	6600 950  6600 1600
Wire Notes Line
	7300 950  7300 1600
Wire Notes Line
	7600 950  7600 2200
Wire Notes Line
	7600 2200 8050 2200
Wire Notes Line
	9000 1000 10550 1000
Wire Notes Line
	10150 950  10150 800 
Wire Notes Line
	10150 800  10300 800 
Wire Notes Line
	10300 800  10300 950 
Wire Notes Line
	8800 4900 8550 4900
Wire Notes Line
	8550 4900 8550 5100
Wire Notes Line
	8550 5100 8800 5100
Text Notes 8550 4900 0    60   ~ 0
A
Text Notes 8550 5200 0    60   ~ 0
K
Text Notes 8500 5250 1    60   ~ 0
PIN DIODA
Wire Notes Line
	9400 5000 9950 5000
Wire Notes Line
	9750 5000 9750 5600
Wire Notes Line
	9950 5000 9950 5600
Wire Notes Line
	10400 5100 9950 5100
Wire Notes Line
	9500 5000 9500 5600
Wire Notes Line
	9500 5600 9350 5600
Wire Notes Line
	9350 5500 9350 5700
Wire Notes Line
	9350 5500 9300 5500
Wire Notes Line
	9300 5500 9300 5700
Wire Notes Line
	9300 5700 9350 5700
Wire Notes Line
	9250 5450 9250 5750
Wire Notes Line
	9250 5600 9100 5600
Wire Notes Line
	9100 5600 9100 5100
Text Notes 9350 5400 2    60   ~ 0
3V
Text Notes 9400 5850 2    60   ~ 0
CR2032
Text Notes 11150 4450 1    60   ~ 0
OUT TO OZDUAL03B_2
Wire Notes Line
	11050 4800 11150 4800
Wire Notes Line
	11150 4800 11150 4350
Wire Notes Line
	800  2500 1000 2500
Wire Notes Line
	800  2550 1000 2550
Wire Notes Line
	800  2550 800  2500
Wire Notes Line
	700  2600 1100 2600
Wire Notes Line
	1000 2550 1000 2500
Wire Notes Line
	900  2500 900  2400
Wire Notes Line
	900  2600 900  3400
Wire Notes Line
	800  2800 1000 2800
Text Notes 750  2700 3    60   ~ 0
PIN DIODA
Text Notes 1000 2750 2    60   ~ 0
K
Text Notes 1000 2950 2    60   ~ 0
A
Text Notes 1250 2600 2    60   ~ 0
3V
Connection ~ 5900 4650
Connection ~ 900  2400
Connection ~ 3750 2200
Connection ~ 3750 3150
Connection ~ 2700 3150
Connection ~ 2700 3400
Connection ~ 2400 4750
Connection ~ 2800 5600
Connection ~ 1850 6000
Connection ~ 2700 6000
Connection ~ 3750 5900
Connection ~ 9500 5000
Connection ~ 9750 5000
Connection ~ 9950 5100
Connection ~ 9100 5100
Connection ~ 6300 950 
Connection ~ 6600 950 
Connection ~ 7300 950 
Connection ~ 7600 950 
Connection ~ 7300 1600
Connection ~ 6600 1600
Connection ~ 7600 1600
Wire Notes Line
	1450 2400 1450 2850
Connection ~ 1450 2400
$EndSCHEMATC
